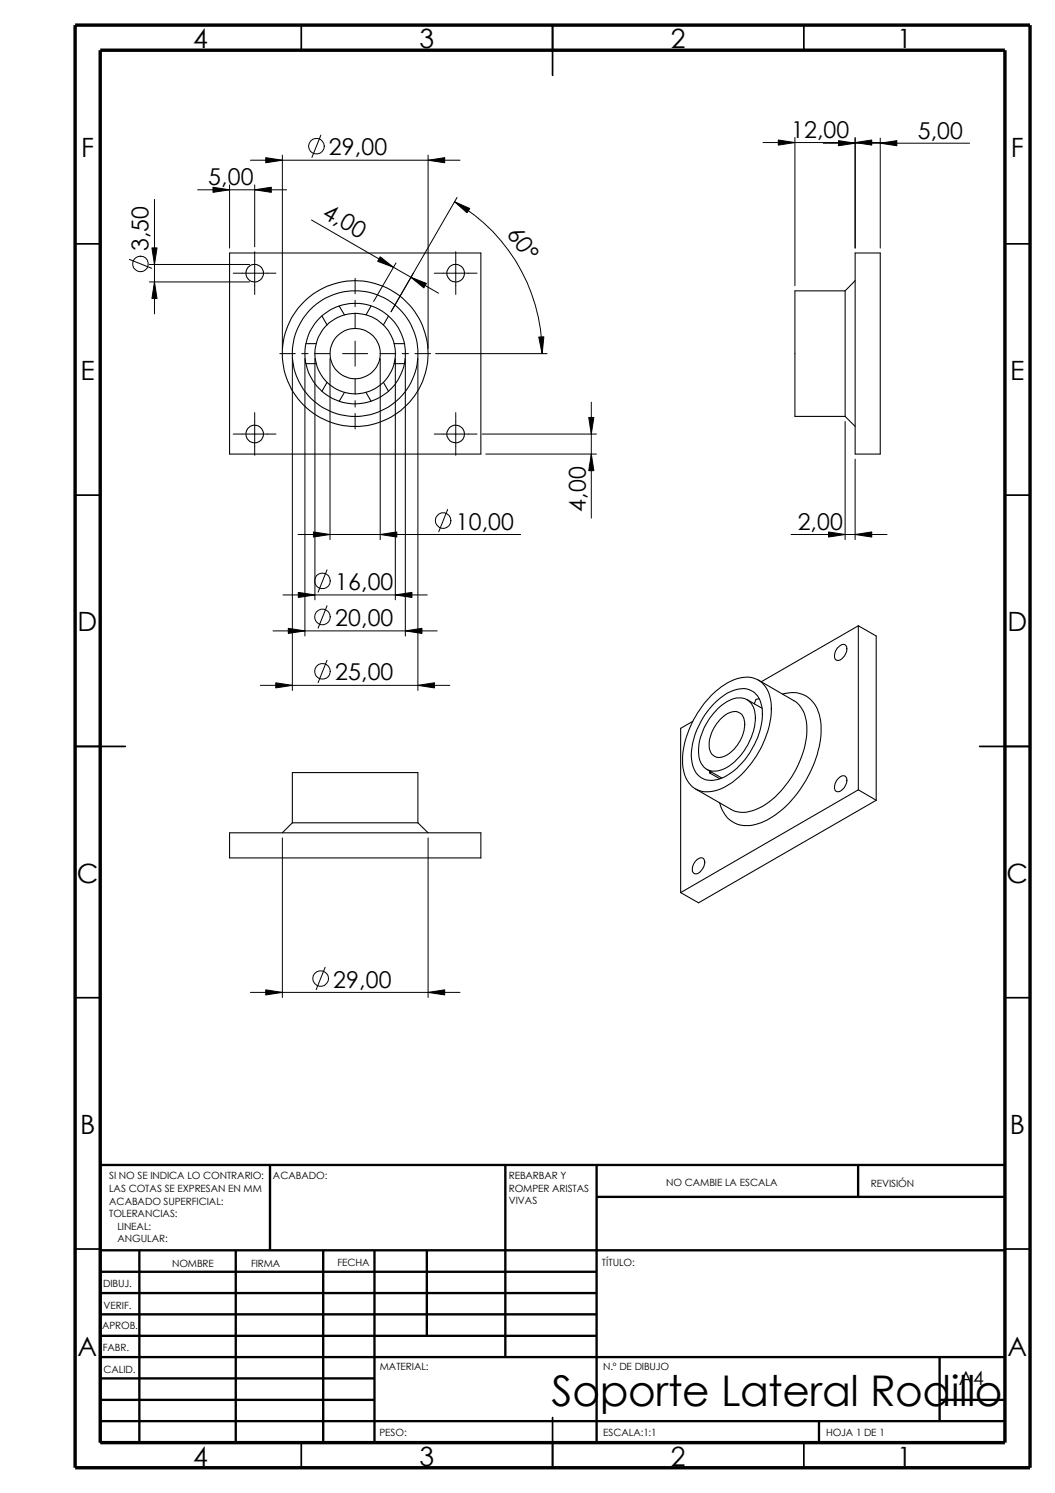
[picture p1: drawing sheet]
<svg xmlns="http://www.w3.org/2000/svg" width="210mm" height="297mm" viewBox="0 0 210 297" stroke-linecap="round" stroke-linejoin="round" font-family="sans-serif">
<g fill="none" stroke="#000" stroke-width=".34">
<path d="M59.9 5v5M109.9 5v10M159.9 5v5M14.9 48.5h5M199.9 48.5h5M14.9 98.5h5M199.9 98.5h5M14.9 148.5h10M194.9 148.5h10M14.9 198.5h5M199.9 198.5h5M14.9 248.5h5"/>
<path d="M199.9 248.5h5M59.9 287v5M109.9 282v10M159.9 287v5"/>
</g>
<g fill="none" stroke="#000" stroke-width=".47">
<path d="M53.7 231.8v17M100.5 231.8v38.2M118.7 231.8v55.2M118.7 238.1h81.2M170.7 231.8v6.3M199.9 231.8h-180v55.2M19.9 248.8h180M19.9 253h98.8M19.9 257.3h98.8M27.7 248.8v38.2M46.9 248.8v38.2M64.3 248.8v38.2"/>
<path d="M74.5 248.8v38.2M84.9 248.8v17M19.9 270h180M19.9 274.2h54.6M19.9 278.5h54.6M19.9 261.5h98.8M19.9 265.8h98.8M186.9 278.5h13M186.9 270v12.7M19.9 282.7h180M162.9 282.7v4.3"/>
</g>
<path d="M14.9 5h190v287h-190zM19.9 10h180v277h-180z" fill="none" stroke="#000" stroke-width=".68" stroke-linecap="butt"/>
<g fill="none" stroke="#000" stroke-width=".21">
<path d="M45.7 50.3h50v40h-50zM168.1 57.9h-9.9v24.9h9.9M168.1 57.9v24.9M170.1 50.3h5v40h-5zM170.1 55.8l-2 2.1M60.9 68.4h2M60.9 72.3h2M64.1 62.9l1 1.7M65.1 76.1l-1 1.8M67.5 60.9l1 1.8M68.5 78.1l-1 1.7M72.8 78.1l1 1.7"/>
<path d="M73.8 60.9l-1 1.8M76.3 76.1l1 1.8M77.3 62.9l-1 1.7M78.4 68.4h2.1M78.4 72.3h2.1M168.1 82.8l2 2M141.5 138.4a10.8 10.8 0 0 1 7.2-3.7 4.8 4.8 0 0 1 4.6 4.6 17.9 17.9 0 0 1-4.6 13.5 12.5 12.5 0 0 1-7.2 4.7 4.8 4.8 0 0 1-5.6-4.5 18 18 0 0 1 4.1-13zM148.6 139.2l3 1.7M150.9 135.3l7 4.1a6 6 0 0 1 2.6 5.1 19.2 19.2 0 0 1-9.3 16.2 5.8 5.8 0 0 1-5.7 .3l-7.1-4M151.1 139.1h-.7l-.3 .9M155.7 138.1a5.5 5.5 0 0 1 7.4 4.5 18.5 18.5 0 0 1-2.7 12.6 18.4 18.4 0 0 1-9.6 8.7 5.6 5.6 0 0 1-7.6-4.2M166.6 128.9a1.3 1.3 0 0 1 1.6-.5 2.24 2.24 0 0 1-1.2 3 .8 .8 0 0 1-.9-.3 .8 .8 0 0 1 0-.9l.1-.6z"/>
<path d="M170.8 124.5l-19.3 11.1M170.8 124.5v32.6M170.8 124.5l3.5 2v32.7M137.8 143.5l-2.4 1.4v32.7M140.6 153.1l3 1.7M141.2 153.4v.4M141.2 153.8l2 1.1M141.6 153.6l-.4 .2M141.9 140.1a8.2 8.2 0 0 1 6.5-3.1 4.1 4.1 0 0 1 3.2 4 15.3 15.3 0 0 1-7.8 13.7 4.2 4.2 0 0 1-5.1-.7 7.8 7.8 0 0 1-.7-7 16.7 16.7 0 0 1 3.9-6.9zM142.8 141a6.7 6.7 0 0 1 4.6-2.1 3.3 3.3 0 0 1 2.9 3.5 12.2 12.2 0 0 1-6.2 10.6 3.2 3.2 0 0 1-4.7-1.2 9.2 9.2 0 0 1 1.3-8l.6-1.1zM143.2 143.3a3.7 3.7 0 0 1 3.7-1.6 2.59 2.59 0 0 1 1.2 3.2 7.2 7.2 0 0 1-4.6 5.8 2.04 2.04 0 0 1-2.4-2.2 7.6 7.6 0 0 1 2.1-5.2zM166.6 155.1a1.13 1.13 0 0 1 1.8-.5 2.32 2.32 0 0 1-1.8 2.9 1.15 1.15 0 0 1-.4-1.7z"/>
<path d="M170.8 157.1l-35.4 20.5M170.8 157.1l3.5 2.1M174.3 159.2l-35.3 20.4-3.6-2M45.7 165.7h50v5h-50zM58.2 163.7h24.9M58.2 163.7v-10h24.9v10M58.2 163.7l-2 2M83.1 163.7l2.1 2M138.3 171.4a1.01 1.01 0 0 1 1.8-.3 2.34 2.34 0 0 1-1.8 2.8l-.3-.2a1.85 1.85 0 0 1 .3-2.3z"/>
<circle cx="50.7" cy="54.4" r="1.75"/>
<circle cx="90.7" cy="54.4" r="1.75"/>
<circle cx="70.6" cy="70.4" r="12.5"/>
<circle cx="70.7" cy="70.3" r="10"/>
<circle cx="70.7" cy="70.4" r="5"/>
<circle cx="70.7" cy="70.4" r="8"/>
<circle cx="70.7" cy="70.3" r="14.5"/>
<circle cx="50.7" cy="86.4" r="1.75"/>
<circle cx="90.7" cy="86.4" r="1.75"/>
</g>
<g fill="none" stroke="#000" stroke-width=".2">
<path d="M30.7 39.7v22.7M39.3 37.8h17.7M42.4 37.3l3.3 .5-3.3 .5zM45.7 36.8v12.6M49.8 31.9h41.7M50.7 37.8l3.3-.5v1zM50.7 36.8v12.3M52.9 31.4l3.3 .5-3.3 .5zM56.2 30.9v38.4M63.8 26.9l-1.7 4.4M85.2 31.9l3.3-.5v1zM85.2 30.9v38.4"/>
<path d="M90.9 39.3l-13.1 22.7M151.8 28.4h24.7M154.9 27.9l3.3 .5-3.3 .5zM158.2 27.3v29.6M163.8 28.5h29.1M166.8 28l3.3 .5-3.3 .5zM170.1 28.4l3.3-.5v1zM170.1 27.3v22.1M175.1 28.5l3.3-.5v1zM175.1 27.5v21.9M25.7 51.6l4.5 1.8M29.7 52.6h20"/>
<path d="M29.7 56.1h20M30.2 49.3h1l-.5 3.3zM30.7 56.1l.5 3.3h-1zM46.4 54.4h8.5M50.7 50.1v8.5M62 43.8l25.2 14.5M70.7 55.4v3.1M70.7 59.7v1.3M75.6 51.1l2.7 2.1-3.2-1.2zM78.8 52.3l-4.5 7.7M81.7 55.2l3.1 1.2-.5 .9zM86.4 54.4h8.5"/>
<path d="M90.4 40.1l3.1 1.4-.6 .8zM90.4 40.1a34.8 34.8 0 0 1 17.5 30.3M90.7 50.1v8.5M55.7 70.4h3.1M58.2 71.3v66.1M60 70.4h1.3M60.7 71.3v55.2M62.6 70.4h3.1M62.7 71.3v48M65.7 71.3v36.1M68.2 70.4h5M70.7 62.3v3.1"/>
<path d="M70.7 67.9v5M70.7 75.4v3M70.7 79.7v1.3M75.6 70.4h3.1M75.6 71.3v36.1M78.7 71.3v48M80 70.4h1.3M80.6 71.3v55.2M82.5 70.4h3.2M83.1 71.3v66.1M86.7 70.4h22.1M107.2 67.1l1-.1-.3 3.4z"/>
<path d="M46.4 86.4h8.5M50.7 82.1v8.5M70.7 82.3v3M86.4 86.4h8.5M90.7 82.1v8.5M95.9 86.4h22.8M96.6 90.3h22.1M117.1 83.1h1.1l-.6 3.3zM117.6 90.3l.6 3.3h-1.1zM117.6 80v23.1M168.1 83.9v23.5M170.1 91.4v16"/>
<path d="M56.3 118.4h28.7M59.3 106.3h44.3M59.4 117.9l3.3 .5-3.3 .5zM62.4 105.8l3.3 .5-3.3 .5zM65.1 113.4l-1.8 4.4M75.6 106.3l3.4-.5v1zM78.7 118.4l3.3-.5v1zM89.1 101.3l-1.8 4.5M157.4 106.3h19.1M164.8 105.8l3.3 .5-3.3 .5zM170.1 106.3l3.3-.5v1zM51.8 136.4h37.7"/>
<path d="M54.3 125.5h32.7M54.9 135.8l3.3 .6-3.3 .5zM57.4 125l3.3 .5-3.3 .5zM65.1 120.5l-1.8 4.5M65.1 131.4l-1.8 4.4M80.6 125.5l3.3-.5v1zM83.1 136.4l3.3-.6v1.1zM56.2 166.7v31.8M85.2 166.7v31.8M49.8 197.4h41.7M52.9 196.9l3.3 .5-3.3 .6zM64.7 192.4l-1.8 4.5"/>
<path d="M85.2 197.4l3.3-.5v1.1z"/>
<circle cx="63" cy="29.1" r="1.56"/>
<circle cx="27.9" cy="52.5" r="1.56"/>
<circle cx="64.1" cy="115.6" r="1.56"/>
<circle cx="88.2" cy="103.6" r="1.55"/>
<circle cx="64.1" cy="133.6" r="1.56"/>
<circle cx="64.2" cy="122.7" r="1.55"/>
<circle cx="63.8" cy="194.7" r="1.56"/>
</g>
<g fill="#000">
<path d="M42.4 37.3l3.3 .5-3.3 .5zM50.7 37.8l3.3-.5v1zM52.9 31.4l3.3 .5-3.3 .5zM85.2 31.9l3.3-.5v1zM154.9 27.9l3.3 .5-3.3 .5zM170.1 28.4l3.3-.5v1zM166.8 28l3.3 .5-3.3 .5zM175.1 28.5l3.3-.5v1zM30.2 49.3h1l-.5 3.3zM30.7 56.1l.5 3.3h-1zM75.6 51.1l2.7 2.1-3.2-1.2zM81.7 55.2l3.1 1.2-.5 .9z"/>
<path d="M90.4 40.1l3.1 1.4-.6 .8zM107.2 67.1l1-.1-.3 3.4zM117.1 83.1h1.1l-.6 3.3zM117.6 90.3l.6 3.3h-1.1zM59.4 117.9l3.3 .5-3.3 .5zM62.4 105.8l3.3 .5-3.3 .5zM75.6 106.3l3.4-.5v1zM78.7 118.4l3.3-.5v1zM164.8 105.8l3.3 .5-3.3 .5zM170.1 106.3l3.3-.5v1zM54.9 135.8l3.3 .6-3.3 .5zM57.4 125l3.3 .5-3.3 .5z"/>
<path d="M80.6 125.5l3.3-.5v1zM83.1 136.4l3.3-.6v1.1zM52.9 196.9l3.3 .5-3.3 .6zM85.2 197.4l3.3-.5v1.1z"/>
</g>
<text font-size="8.4" x="109.7" y="279.7">Soporte Lateral Rodillo</text>
<g font-size="5.3">
<text x="38.4" y="9.6">4</text>
<text x="83.4" y="9.6">3</text>
<text x="133.5" y="9.6">2</text>
<text x="178.5" y="9.6">1</text>
<text x="16.1" y="31.3">F</text>
<text x="201.1" y="31.3">F</text>
<text x="16" y="75.6">E</text>
<text x="201" y="75.6">E</text>
<text x="15.5" y="125.6">D</text>
<text x="200.4" y="125.6">D</text>
<text x="15.3" y="175.6">C</text>
<text x="200.3" y="175.6">C</text>
<text x="15.9" y="225.6">B</text>
<text x="200.9" y="225.6">B</text>
<text x="15.5" y="269.8">A</text>
<text x="200.4" y="269.8">A</text>
<text x="38.4" y="291.6">4</text>
<text x="83.4" y="291.6">3</text>
<text x="133.5" y="291.6">2</text>
<text x="178.5" y="291.6">1</text>
</g>
<g font-size="4.6">
<text x="157.4" y="27.4">12,00</text>
<text x="182.6" y="27.6">5,00</text>
<text x="65.4" y="30.9">29,00</text>
<text x="41.4" y="36.8">5,00</text>
<text x="63.9" y="43.1" transform="rotate(30 63.9 43.1)">4,00</text>
<text x="100.7" y="46.6" transform="rotate(55 100.7 46.6)">60°</text>
<text x="29.5" y="50" transform="rotate(-90 29.5 50)">3,50</text>
<text x="116.5" y="101.8" transform="rotate(-90 116.5 101.8)">4,00</text>
<text x="90.7" y="105.4">10,00</text>
<text x="158.7" y="105.4">2,00</text>
<text x="66.7" y="117.3">16,00</text>
<text x="66.7" y="124.5">20,00</text>
<text x="66.7" y="135.4">25,00</text>
<text x="66.3" y="196.5">29,00</text>
</g>
<text font-size="3.9" x="190.8" y="275.5">A4</text>
<g font-size="2">
<text x="21.7" y="234.7">SI NO SE INDICA LO CONTRARIO:</text>
<text x="21.7" y="237.2">LAS COTAS SE EXPRESAN EN MM</text>
<text x="21.7" y="239.6">ACABADO SUPERFICIAL:</text>
<text x="54.3" y="234.7">ACABADO:</text>
<text x="101.2" y="239.6">VIVAS</text>
<text x="101.2" y="234.6">REBARBAR Y</text>
<text x="101.2" y="237.1">ROMPER ARISTAS</text>
<text x="132.5" y="236">NO CAMBIE LA ESCALA</text>
<text x="173.3" y="236.2">REVISIÓN</text>
<text x="21.7" y="242.1">TOLERANCIAS:</text>
<text x="23.4" y="244.6">LINEAL:</text>
<text x="23.4" y="247.1">ANGULAR:</text>
<text x="67.1" y="252">FECHA</text>
<text x="119.8" y="252">TÍTULO:</text>
<text x="20.5" y="256.1">DIBUJ.</text>
<text x="34.2" y="252.1">NOMBRE</text>
<text x="50" y="252">FIRMA</text>
<text x="20.6" y="260.4">VERIF.</text>
<text x="20.3" y="264.5">APROB.</text>
<text x="20.4" y="268.8">FABR.</text>
<text x="20.6" y="273.2">CALID.</text>
<text x="75.6" y="272.6">MATERIAL:</text>
<text x="120" y="272.6">N.º DE DIBUJO</text>
<text x="75.5" y="285.6">PESO:</text>
<text x="120" y="285.7">ESCALA:1:1</text>
<text x="164.4" y="285.7">HOJA 1 DE 1</text>
</g>
</svg>
